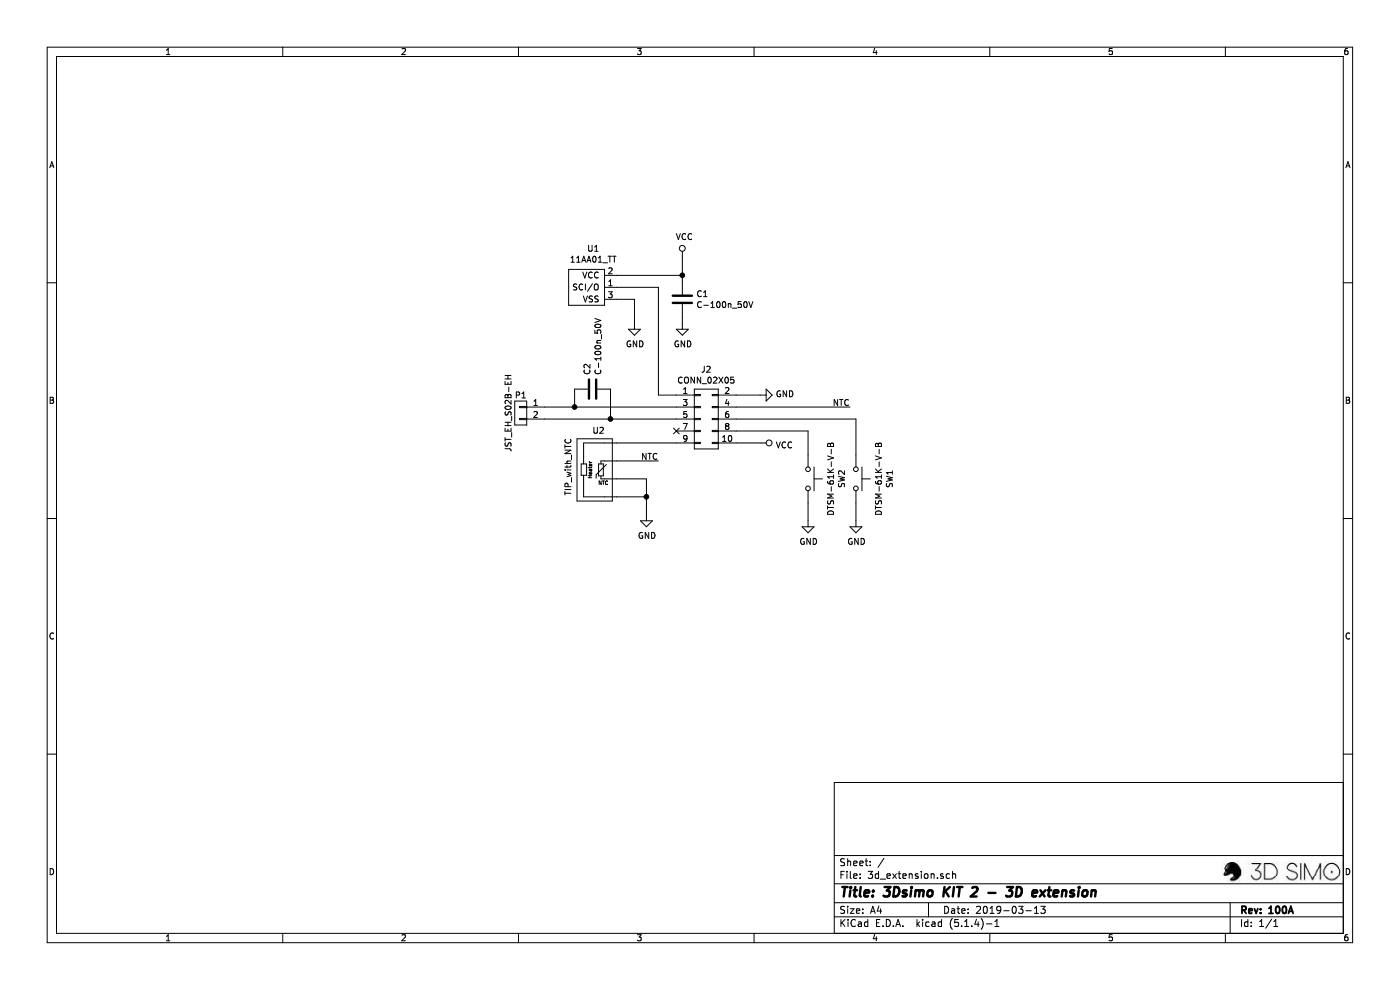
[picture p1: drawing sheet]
EESchema Schematic File Version 4
LIBS:3d_extension-cache
EELAYER 30 0
EELAYER END
$Descr A4 11693 8268
encoding utf-8
Sheet 1 1
Title "3Dsimo KIT 2 - 3D extension"
Date "2019-03-13"
Rev "100A"
Comp ""
Comment1 ""
Comment2 ""
Comment3 ""
Comment4 ""
$EndDescr
$Comp
L connectors:CONN_02X05 J2
U 1 1
P 5900 3500
F 0 "J2" H 5900 3915 50  0000 C CNN
F 1 "CONN_02X05" H 5900 3824 50  0000 C CNN
F 2 "Connectors:Header_for_PCB_edge_male_2x5_2.54mm" H 5900 2300 50  0001 C CNN
F 3 "" H 5900 2300 50  0001 C CNN
F 4 "1" H 6000 3850 60  0001 C CNN "V1"
F 5 "1" H 6000 3850 60  0001 C CNN "V2"
F 6 "1" H 6000 3850 60  0001 C CNN "V3"
F 7 "1" H 6000 3850 60  0001 C CNN "V4"
F 8 "1" H 6000 3850 60  0001 C CNN "V5"
F 9 "PN" H 6000 3850 60  0001 C CNN "PN"
	1    5900 3500
	1    0    0    -1  
$EndComp
NoConn ~ 5650 3600
$Comp
L IC:11AA01_TT U1
U 1 1
P 4900 2400
F 0 "U1" H 4844 2725 50  0000 C CNN
F 1 "11AA01_TT" H 4844 2634 50  0000 C CNN
F 2 "TO_SOT_Packages_SMD:SOT-23" H 4850 2450 50  0001 C CNN
F 3 "http://ww1.microchip.com/downloads/en/DeviceDoc/22067J.pdf" H 4850 2450 50  0001 C CNN
F 4 "1" H 5000 2300 50  0001 C CNN "V1"
F 5 "1" H 5000 2300 50  0001 C CNN "V2"
F 6 "1" H 5000 2300 50  0001 C CNN "V3"
F 7 "1" H 5000 2300 50  0001 C CNN "V4"
F 8 "1" H 5000 2300 50  0001 C CNN "V5"
F 9 "11AA010T-I/TT" H 5350 2300 50  0001 C CNN "PN"
	1    4900 2400
	-1   0    0    -1  
$EndComp
$Comp
L power:VCC #PWR06
U 1 1
P 6350 3700
F 0 "#PWR06" H 6350 3550 50  0001 C CNN
F 1 "VCC" V 6367 3828 50  0000 L CNN
F 2 "" H 6350 3700 50  0001 C CNN
F 3 "" H 6350 3700 50  0001 C CNN
	1    6350 3700
	0    1    1    0   
$EndComp
Wire Wire Line
	6150 3700 6350 3700
$Comp
L power:GND #PWR05
U 1 1
P 6350 3300
F 0 "#PWR05" H 6350 3050 50  0001 C CNN
F 1 "GND" V 6355 3172 50  0000 R CNN
F 2 "" H 6350 3300 50  0001 C CNN
F 3 "" H 6350 3300 50  0001 C CNN
	1    6350 3300
	0    -1   -1   0   
$EndComp
Wire Wire Line
	6150 3300 6350 3300
$Comp
L power:GND #PWR01
U 1 1
P 5400 4300
F 0 "#PWR01" H 5400 4050 50  0001 C CNN
F 1 "GND" H 5405 4127 50  0000 C CNN
F 2 "" H 5400 4300 50  0001 C CNN
F 3 "" H 5400 4300 50  0001 C CNN
	1    5400 4300
	1    0    0    -1  
$EndComp
$Comp
L sw:DTSM-61K-V-B SW1
U 1 1
P 7150 4000
F 0 "SW1" H 7150 4285 50  0000 C CNN
F 1 "DTSM-61K-V-B" H 7150 4194 50  0000 C CNN
F 2 "Button_Switch_SMD:SW_SPST_6x6mm_H4.3mm" H 7150 4200 50  0001 C CNN
F 3 "" H 7150 4200 50  0001 C CNN
F 4 "1" H 7100 4200 60  0001 C CNN "V1"
F 5 "1" H 7100 4200 60  0001 C CNN "V2"
F 6 "1" H 7100 4200 60  0001 C CNN "V3"
F 7 "1" H 7100 4200 60  0001 C CNN "V4"
F 8 "1" H 7100 4200 60  0001 C CNN "V5"
F 9 "DTSM-61K-V-B" H 7100 4300 60  0001 C CNN "PN"
	1    7150 4000
	0    1    1    0   
$EndComp
Wire Wire Line
	6750 3600 6150 3600
$Comp
L power:GND #PWR07
U 1 1
P 6750 4350
F 0 "#PWR07" H 6750 4100 50  0001 C CNN
F 1 "GND" H 6755 4177 50  0000 C CNN
F 2 "" H 6750 4350 50  0001 C CNN
F 3 "" H 6750 4350 50  0001 C CNN
	1    6750 4350
	1    0    0    -1  
$EndComp
Wire Wire Line
	5650 3300 5500 3300
Wire Wire Line
	5500 3300 5500 2400
Wire Wire Line
	5500 2400 5150 2400
$Comp
L power:GND #PWR02
U 1 1
P 5300 2700
F 0 "#PWR02" H 5300 2450 50  0001 C CNN
F 1 "GND" H 5305 2527 50  0000 C CNN
F 2 "" H 5300 2700 50  0001 C CNN
F 3 "" H 5300 2700 50  0001 C CNN
	1    5300 2700
	1    0    0    -1  
$EndComp
Wire Wire Line
	5150 2500 5300 2500
Wire Wire Line
	5300 2500 5300 2700
$Comp
L power:VCC #PWR03
U 1 1
P 5700 2150
F 0 "#PWR03" H 5700 2000 50  0001 C CNN
F 1 "VCC" H 5717 2323 50  0000 C CNN
F 2 "" H 5700 2150 50  0001 C CNN
F 3 "" H 5700 2150 50  0001 C CNN
	1    5700 2150
	1    0    0    -1  
$EndComp
$Comp
L power:GND #PWR04
U 1 1
P 5700 2700
F 0 "#PWR04" H 5700 2450 50  0001 C CNN
F 1 "GND" H 5705 2527 50  0000 C CNN
F 2 "" H 5700 2700 50  0001 C CNN
F 3 "" H 5700 2700 50  0001 C CNN
	1    5700 2700
	1    0    0    -1  
$EndComp
Wire Wire Line
	5700 2700 5700 2650
Wire Wire Line
	5150 2300 5700 2300
Wire Wire Line
	5700 2300 5700 2350
Wire Wire Line
	5700 2150 5700 2300
Connection ~ 5700 2300
$Comp
L passive:C-100n_50V C1
U 1 1
P 5700 2500
F 0 "C1" H 5815 2546 50  0000 L CNN
F 1 "C-100n_50V" H 5815 2455 50  0000 L CNN
F 2 "passive:C_0603" H 5738 2350 50  0001 C CNN
F 3 "" H 5700 2500 50  0001 C CNN
F 4 "1" H 5800 2700 60  0001 C CNN "V1"
F 5 "1" H 5800 2700 60  0001 C CNN "V2"
F 6 "1" H 5800 2700 60  0001 C CNN "V3"
F 7 "1" H 5800 2700 60  0001 C CNN "V4"
F 8 "1" H 5800 2700 60  0001 C CNN "V5"
F 9 "C-100n/50V" H 5800 2700 60  0001 C CNN "PN"
	1    5700 2500
	1    0    0    -1  
$EndComp
Wire Wire Line
	5400 4150 5400 4300
$Comp
L others:TIP_with_NTC U2
U 1 1
P 5000 4150
F 0 "U2" H 5000 3600 50  0000 C CNN
F 1 "TIP_with_NTC" V 5250 3900 50  0000 C CNN
F 2 "others:HOLDER_TIP_NTC_CN" H 4900 4150 50  0001 C CNN
F 3 "" H 5000 4150 50  0001 C CNN
F 4 "1" H 5100 4350 60  0001 C CNN "V1"
F 5 "1" H 5100 4350 60  0001 C CNN "V2"
F 6 "1" H 5100 4350 60  0001 C CNN "V3"
F 7 "1" H 5100 4350 60  0001 C CNN "V4"
F 8 "1" H 5100 4350 60  0001 C CNN "V5"
F 9 "TIP_with_NTC" H 5100 4350 60  0001 C CNN "PN"
	1    5000 4150
	-1   0    0    1   
$EndComp
Wire Wire Line
	5150 4150 5400 4150
Wire Wire Line
	5150 3700 5650 3700
$Comp
L sw:DTSM-61K-V-B SW2
U 1 1
P 6750 4000
F 0 "SW2" H 6750 4285 50  0000 C CNN
F 1 "DTSM-61K-V-B" H 6750 4194 50  0000 C CNN
F 2 "Button_Switch_SMD:SW_SPST_6x6mm_H4.3mm" H 6750 4200 50  0001 C CNN
F 3 "" H 6750 4200 50  0001 C CNN
F 4 "1" H 6700 4200 60  0001 C CNN "V1"
F 5 "1" H 6700 4200 60  0001 C CNN "V2"
F 6 "1" H 6700 4200 60  0001 C CNN "V3"
F 7 "1" H 6700 4200 60  0001 C CNN "V4"
F 8 "1" H 6700 4200 60  0001 C CNN "V5"
F 9 "DTSM-61K-V-B" H 6700 4300 60  0001 C CNN "PN"
	1    6750 4000
	0    1    1    0   
$EndComp
Wire Wire Line
	6750 3600 6750 3800
Wire Wire Line
	6150 3500 7150 3500
Wire Wire Line
	7150 3500 7150 3800
Wire Wire Line
	6750 4200 6750 4350
$Comp
L power:GND #PWR08
U 1 1
P 7150 4350
F 0 "#PWR08" H 7150 4100 50  0001 C CNN
F 1 "GND" H 7155 4177 50  0000 C CNN
F 2 "" H 7150 4350 50  0001 C CNN
F 3 "" H 7150 4350 50  0001 C CNN
	1    7150 4350
	1    0    0    -1  
$EndComp
Wire Wire Line
	7150 4200 7150 4350
Wire Wire Line
	6150 3400 7100 3400
Wire Wire Line
	5150 3850 5500 3850
Wire Wire Line
	5150 4000 5400 4000
Wire Wire Line
	5400 4000 5400 4150
Connection ~ 5400 4150
Text Label 7100 3400 2    50   ~ 0
NTC
Text Label 5500 3850 2    50   ~ 0
NTC
Wire Wire Line
	4550 3400 4800 3400
Wire Wire Line
	5650 3500 5100 3500
$Comp
L passive:C-100n_50V C2
U 1 1
P 4950 3250
F 0 "C2" H 5065 3296 50  0000 L CNN
F 1 "C-100n_50V" H 5065 3205 50  0000 L CNN
F 2 "passive:C_0603" H 4988 3100 50  0001 C CNN
F 3 "" H 4950 3250 50  0001 C CNN
F 4 "1" H 5050 3450 60  0001 C CNN "V1"
F 5 "1" H 5050 3450 60  0001 C CNN "V2"
F 6 "1" H 5050 3450 60  0001 C CNN "V3"
F 7 "1" H 5050 3450 60  0001 C CNN "V4"
F 8 "1" H 5050 3450 60  0001 C CNN "V5"
F 9 "C-100n/50V" H 5050 3450 60  0001 C CNN "PN"
	1    4950 3250
	0    -1   -1   0   
$EndComp
Wire Wire Line
	4800 3250 4800 3400
Connection ~ 4800 3400
Wire Wire Line
	5100 3250 5100 3500
Connection ~ 5100 3500
Wire Wire Line
	5100 3500 4550 3500
$Comp
L connectors:CONN_01X02 P1
U 1 1
P 4350 3450
F 0 "P1" H 4350 3600 50  0000 C CNN
F 1 "JST_EH_S02B-EH" V 4450 3450 50  0000 C CNN
F 2 "Connectors_JST:JST_EH_S02B-EH_02x2.50mm_Angled" H 4269 3631 60  0001 C CNN
F 3 "" H 4350 3450 60  0000 C CNN
F 4 "1" H 4250 3700 60  0001 C CNN "V1"
F 5 "1" H 4250 3700 60  0001 C CNN "V2"
F 6 "1" H 4250 3700 60  0001 C CNN "V3"
F 7 "1" H 4250 3700 60  0001 C CNN "V4"
F 8 "1" H 4250 3700 60  0001 C CNN "V5"
F 9 "JST_EH_S02B-EH" H 4250 3700 60  0001 C CNN "PN"
	1    4350 3450
	-1   0    0    -1  
$EndComp
Wire Wire Line
	4800 3400 5650 3400
$EndSCHEMATC
